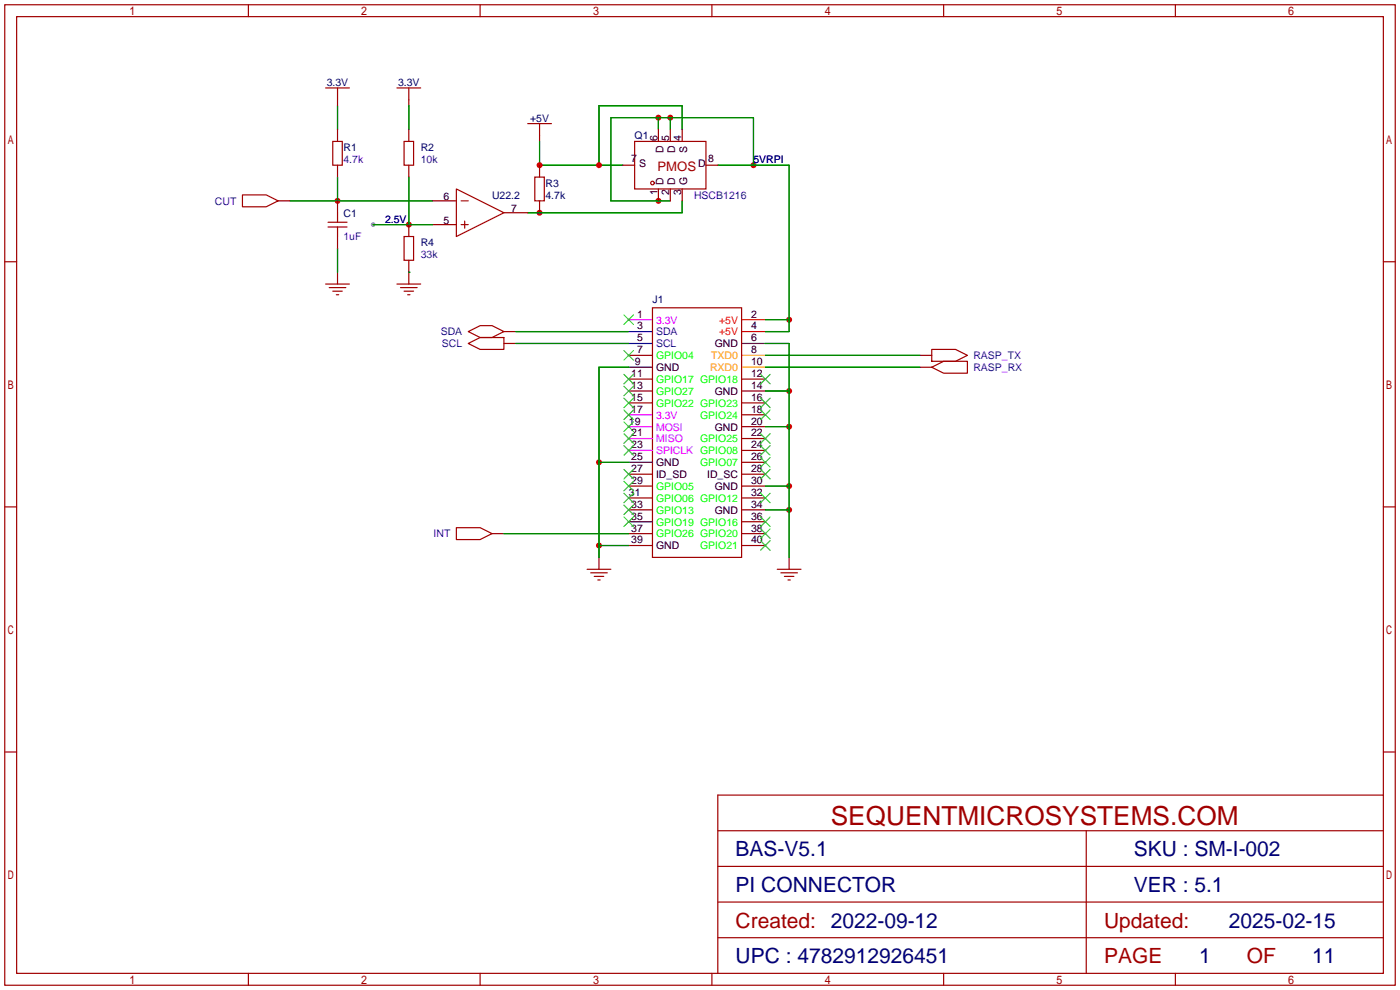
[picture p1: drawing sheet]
<svg xmlns="http://www.w3.org/2000/svg" width="299mm" height="212mm" viewBox="0 0 299 212" stroke-linecap="round" stroke-linejoin="round" font-family="sans-serif">
<circle cx="79.8" cy="48" r=".51" fill="#999"/>
<g fill="none" stroke="#a10000" stroke-width=".25">
<path d="M1 1h297.2v209.6h-297.2zM3.6 3.6h292.1v204.4h-292.1zM53.1 1v2.6M102.6 1v2.6M152.1 1v2.6M201.7 1v2.6M251.2 1v2.6M112.8 26.4h5.1M115.3 26.4v2.6M1 55.9h2.6M295.7 55.9h2.5M69.6 60.7h5.1"/>
<path d="M70.4 61.5h3.5M71.1 62.2h2.1M71.9 63h.5M100.1 70.9l2.5-1.3h2.6l2.5 1.3-2.5 1.2h-2.6zM100.1 73.4l2.5-1.3h5.1v2.6h-5.1zM139.4 65.8h19.1v53.3h-19.1zM199.1 74.7h5.1l2.6 1.2-2.6 1.3h-5.1zM199.1 78.5l2.6-1.3h5.1v2.6h-5.1zM1 108.3h2.6M97.5 112.8h5.1l2.6 1.2-2.6 1.3h-5.1zM295.7 108.3h2.5M125.5 121.7h5.1"/>
<path d="M126.2 122.4h3.6M127 123.2h2M127.8 124h.5M166.1 121.7h5.1M166.9 122.4h3.5M167.6 123.2h2.1M168.4 124h.5M1 160.7h2.6M153.4 177.5h142.3M232.2 177.5v30.5M295.7 160.7h2.5M295.7 169.9h-142.3v38.1"/>
<path d="M153.4 185.2h142.3M153.4 192.8h142.3M53.1 208v2.6M102.6 208v2.6M152.1 208v2.6M153.4 200.4h142.3M201.7 208v2.6M251.2 208v2.6"/>
</g>
<g fill="none" stroke="#870000" stroke-width=".25">
<path d="M115.3 29v1.2M72.1 58.2v2.5M107.7 70.9h2.5M107.7 73.4h2.5M134.4 75.9h5M196.6 75.9h2.5M196.6 78.5h2.5M134.4 86.1h5M134.4 83.6h5M134.4 81h5M158.5 91.2h5.1M158.5 88.6h5.1"/>
<path d="M158.5 86.1h5.1M158.5 83.6h5.1M158.5 81h5.1M158.5 98.8h5.1M158.5 96.3h5.1M158.5 93.7h5.1M105.2 114h2.5M128 119.1v2.6M134.4 116.6h5M134.4 114h5M134.4 109h5M134.4 106.4h5"/>
<path d="M134.4 103.9h5M134.4 101.3h5M158.5 116.6h5.1M158.5 114h5.1M158.5 111.5h5.1M158.5 109h5.1M158.5 106.4h5.1M158.5 103.9h5.1M158.5 101.3h5.1M168.7 119.1v2.6"/>
</g>
<path d="M134.4 91.2h5M134.4 96.3h5M134.4 93.7h5" fill="none" stroke="#90f" stroke-width=".25"/>
<g fill="none" stroke="#3c3" stroke-width=".25">
<path d="M133.3 74.9l2.1 2.1M133.3 67.3l2.1 2M135.4 74.9l-2.1 2.1M135.4 67.3l-2.1 2M133.3 90.2l2.1 2M133.3 87.6l2.1 2.1M133.3 85.1l2.1 2M133.3 82.5l2.1 2.1M133.3 80l2.1 2M133.3 95.2l2.1 2.1M133.3 92.7l2.1 2M135.4 90.2l-2.1 2"/>
<path d="M135.4 87.6l-2.1 2.1M135.4 85.1l-2.1 2M135.4 82.5l-2.1 2.1M135.4 80l-2.1 2M135.4 95.2l-2.1 2.1M135.4 92.7l-2.1 2M162.6 87.6l2 2.1M162.6 85.1l2 2M162.6 80l2 2M162.6 97.8l2 2M162.6 95.2l2 2.1M162.6 92.7l2 2"/>
<path d="M164.6 87.6l-2 2.1M164.6 85.1l-2 2M164.6 80l-2 2M164.6 97.8l-2 2M164.6 95.2l-2 2.1M164.6 92.7l-2 2M133.3 110.5l2.1 2M133.3 107.9l2.1 2.1M133.3 105.4l2.1 2M133.3 102.9l2.1 2M133.3 100.3l2.1 2.1M135.4 110.5l-2.1 2"/>
<path d="M135.4 107.9l-2.1 2.1M135.4 105.4l-2.1 2M135.4 102.9l-2.1 2M135.4 100.3l-2.1 2.1M162.6 115.6l2 2M162.6 113l2 2.1M162.6 110.5l2 2M162.6 105.4l2 2M162.6 100.3l2 2.1M164.6 115.6l-2 2M164.6 113l-2 2.1M164.6 110.5l-2 2"/>
<path d="M164.6 105.4l-2 2M164.6 100.3l-2 2.1"/>
</g>
<path d="M134.4 68.3h5M134.4 88.6h5" fill="none" stroke="#f0f" stroke-width=".25"/>
<path d="M158.5 78.5h5.1M158.5 75.9h5.1" fill="none" stroke="#f90" stroke-width=".25"/>
<path d="M134.4 78.5h5M134.4 98.8h5M134.4 111.5h5" fill="none" stroke="#000" stroke-width=".25"/>
<path d="M158.5 73.4h5.1" fill="none" stroke="#333" stroke-width=".25"/>
<path d="M134.4 73.4h5M134.4 70.9h5" fill="none" stroke="#00f" stroke-width=".25"/>
<path d="M158.5 70.9h5.1M158.5 68.3h5.1" fill="none" stroke="#f00" stroke-width=".25"/>
<path d="M72.1 37.8v5.1M115.3 30.2v5.1h17.8M145.8 27.7v-5.1h-17.8v12.7M62 42.9h30.5" fill="none" stroke="#008700" stroke-width=".25"/>
<g fill="#c00">
<circle cx="115.3" cy="35.3" r=".63"/>
<circle cx="128" cy="35.3" r=".63"/>
<circle cx="72.1" cy="42.9" r=".63"/>
<circle cx="168.7" cy="109" r=".63"/>
<circle cx="168.7" cy="103.9" r=".63"/>
<circle cx="168.7" cy="91.2" r=".63"/>
<circle cx="168.7" cy="83.6" r=".63"/>
<circle cx="128" cy="116.6" r=".63"/>
<circle cx="128" cy="98.8" r=".63"/>
<circle cx="161" cy="35.3" r=".63"/>
<circle cx="140.7" cy="42.9" r=".63"/>
<circle cx="140.7" cy="25.1" r=".63"/>
<circle cx="143.3" cy="25.1" r=".63"/>
<circle cx="168.7" cy="68.3" r=".63"/>
<circle cx="115.3" cy="45.5" r=".63"/>
<circle cx="87.4" cy="48" r=".63"/>
</g>
<g fill="none" stroke="#008700" stroke-width=".25">
<path d="M72.1 22.6v5.1M72.1 37.8v5.1M87.4 22.6v5.1M87.4 37.8v10.2M140.7 25.1v2.6M143.3 25.1v2.6M153.4 35.3h15.3v35.6h-5.1M161 35.3v-10.2h-30.4v17.8h12.7M62 42.9h30.5M72.1 53.1v5.1M79.8 48h12.7M87.4 58.2h.1"/>
<path d="M145.8 42.9v2.6h-33M110.2 73.4h24.2M110.2 70.9h24.2M134.4 78.5h-6.4v40.6M163.6 75.9h33M163.6 78.5h33M163.6 73.4h5.1v45.7M163.6 68.3h5.1M128 98.8h6.4M163.6 91.2h5.1M163.6 83.6h5.1M107.7 114h26.7"/>
<path d="M128 116.6h6.4M163.6 109h5.1M163.6 103.9h5.1"/>
</g>
<g fill="none" stroke="#870000" stroke-width=".25">
<path d="M72.1 21.3v1.3M72.1 27.7v2.5M72.1 35.3v2.5M87.4 21.3v1.3M87.4 27.7v2.5M87.4 35.3v2.5M115.3 35.3v2.5M133.1 35.3h2.5M140.7 27.7v2.5M143.3 27.7v2.5M145.8 27.7v2.5M150.9 35.3h2.5"/>
<path d="M59.4 42.9h2.6M72.1 42.9v2.6M72.1 50.5v2.6M87.4 48v2.5M87.4 55.6v5.1M92.5 42.9h5M92.5 48h5M107.7 45.5h5.1M115.3 42.9v2.6M140.7 40.4v2.5M143.3 40.4v2.5M145.8 40.4v2.5"/>
</g>
<g fill="none" stroke="#a10000" stroke-width=".25">
<path d="M69.6 18.8h5.1M72.1 18.8v2.5M84.8 18.8h5.1M87.4 18.8v2.5M71.1 30.2h2.1v5.1h-2.1zM86.4 30.2h2v5.1h-2zM114.3 37.8h2v5.1h-2zM135.6 30.2h15.3v10.2h-15.3zM51.8 41.7h5.1l2.5 1.2-2.5 1.3h-5.1zM70.1 48.5h4.1M70.1 47.5h4.1M72.1 45.5v2"/>
<path d="M72.1 48.5v2M86.4 50.5h2v5.1h-2zM97.5 40.4l10.2 5.1-10.2 5zM98.6 48h1.5M98.6 42.9h1.5M99.3 47.2v1.6M84.8 60.7h5.1M85.6 61.5h3.6M86.4 62.2h2M87.1 63h.5"/>
<circle cx="139.4" cy="39.1" r=".38"/>
</g>
<text font-size="5.6" fill="#a00000" x="177.5" y="176.4">SEQUENTMICROSYSTEMS.COM</text>
<g font-size="4.5" fill="#000080">
<text x="157.2" y="183">BAS-V5.1</text>
<text x="242.3" y="183">SKU : SM-I-002</text>
<text x="157.2" y="190.6">PI CONNECTOR</text>
<text x="242.3" y="190.6">VER : 5.1</text>
<text x="262.6" y="198.2">2025-02-15</text>
<text x="157.2" y="205.9">UPC : 4782912926451</text>
<text x="256.3" y="205.9">1</text>
<text x="280.5" y="205.9">11</text>
</g>
<g font-size="4.5" fill="#a00000">
<text x="157.2" y="198.2">Created: 2022-09-12</text>
<text x="236" y="198.2">Updated:</text>
<text x="236" y="205.9">PAGE</text>
<text x="266.4" y="205.9">OF</text>
</g>
<text font-size="2.8" fill="#a00000" x="140.5" y="36.7">PMOS</text>
<g font-size="2.2" fill="#000080">
<text x="69.8" y="18.3">3.3V</text>
<text x="85.1" y="18.3">3.3V</text>
<text x="113.3" y="26">+5V</text>
<text x="135.6" y="29.8">Q1</text>
<text x="73.4" y="32.3">R1</text>
<text x="89.9" y="32.3">R2</text>
<text x="116.6" y="39.9">R3</text>
<text x="73.4" y="46.3">C1</text>
<text x="105.2" y="42.5">U22.2</text>
<text x="116.6" y="42.5">4.7k</text>
<text x="89.9" y="52.6">R4</text>
<text x="139.4" y="64.8">J1</text>
</g>
<g font-size="2.2" fill="#00f">
<text x="73.4" y="34.9">4.7k</text>
<text x="89.9" y="34.9">10k</text>
<text x="161" y="34.9">5VRPI</text>
<text x="45.9" y="43.7">CUT</text>
<text x="82.3" y="47.6">2.5V</text>
<text x="148.3" y="42.5">HSCB1216</text>
<text x="73.4" y="51.4">1uF</text>
<text x="89.9" y="55.2">33k</text>
<text x="94.2" y="71.7">SDA</text>
<text x="140.2" y="71.7">SDA</text>
<text x="94.4" y="74.2">SCL</text>
<text x="140.2" y="74.2">SCL</text>
<text x="208" y="76.8">RASP_TX</text>
<text x="208" y="79.3">RASP_RX</text>
<text x="92.7" y="114.9">INT</text>
</g>
<g font-size="2.2">
<text x="134.9" y="34.6">7</text>
<text x="136.6" y="35.6">S</text>
<text x="140.5" y="30.1" transform="rotate(-90 140.5 30.1)">6</text>
<text x="141.8" y="32.8" transform="rotate(-90 141.8 32.8)">D</text>
<text x="143" y="30.1" transform="rotate(-90 143 30.1)">5</text>
<text x="144.3" y="32.8" transform="rotate(-90 144.3 32.8)">D</text>
<text x="145.6" y="30.1" transform="rotate(-90 145.6 30.1)">4</text>
<text x="146.9" y="32.7" transform="rotate(-90 146.9 32.7)">S</text>
<text x="149.2" y="35.6">D</text>
<text x="151.4" y="34.6">8</text>
<text x="140.5" y="41.8" transform="rotate(-90 140.5 41.8)">1</text>
<text x="141.8" y="39.4" transform="rotate(-90 141.8 39.4)">D</text>
<text x="143" y="41.8" transform="rotate(-90 143 41.8)">2</text>
<text x="144.3" y="39.4" transform="rotate(-90 144.3 39.4)">D</text>
<text x="145.6" y="41.8" transform="rotate(-90 145.6 41.8)">3</text>
<text x="146.9" y="39.4" transform="rotate(-90 146.9 39.4)">G</text>
<text x="94.8" y="42.7">6</text>
<text x="94.8" y="47.8">5</text>
<text x="109.2" y="45.3">7</text>
<text x="136.2" y="70.4">3</text>
<text x="136.2" y="67.9">1</text>
<text x="160.5" y="70.4">4</text>
<text x="160.5" y="67.9">2</text>
<text x="136.2" y="75.5">7</text>
<text x="136.2" y="73">5</text>
<text x="152.8" y="74.2">GND</text>
<text x="160.5" y="75.5">8</text>
<text x="160.5" y="73">6</text>
<text x="134.9" y="83.1">13</text>
<text x="134.9" y="80.6">11</text>
<text x="135.7" y="78">9</text>
<text x="140.2" y="79.3">GND</text>
<text x="160.5" y="83.1">14</text>
<text x="160.5" y="80.6">12</text>
<text x="160.5" y="78">10</text>
<text x="134.9" y="88.2">17</text>
<text x="134.9" y="85.7">15</text>
<text x="152.8" y="84.4">GND</text>
<text x="160.5" y="88.2">18</text>
<text x="160.5" y="85.7">16</text>
<text x="134.4" y="90.7">19</text>
<text x="134.9" y="95.8">23</text>
<text x="134.9" y="93.3">21</text>
<text x="152.8" y="92">GND</text>
<text x="160.5" y="90.7">20</text>
<text x="160.5" y="95.8">24</text>
<text x="160.5" y="93.3">22</text>
<text x="134.9" y="100.9">27</text>
<text x="134.9" y="98.4">25</text>
<text x="140.2" y="99.6">GND</text>
<text x="160.5" y="100.9">28</text>
<text x="160.5" y="98.4">26</text>
<text x="134.4" y="106">31</text>
<text x="134.9" y="103.4">29</text>
<text x="140.2" y="102.2">ID_SD</text>
<text x="151.1" y="102.2">ID_SC</text>
<text x="152.8" y="104.7">GND</text>
<text x="160.5" y="106">32</text>
<text x="160.5" y="103.4">30</text>
<text x="134.9" y="113.6">37</text>
<text x="134.9" y="111.1">35</text>
<text x="134.9" y="108.5">33</text>
<text x="152.8" y="109.8">GND</text>
<text x="160.5" y="113.6">38</text>
<text x="160.5" y="111.1">36</text>
<text x="160.5" y="108.5">34</text>
<text x="134.9" y="116.1">39</text>
<text x="140.2" y="117.4">GND</text>
<text x="160.5" y="116.1">40</text>
</g>
<g font-size="2.2" fill="#f0f">
<text x="140.2" y="69.1">3.3V</text>
<text x="140.2" y="89.5">3.3V</text>
</g>
<g font-size="2.2" fill="#f00">
<text x="153.7" y="71.7">+5V</text>
<text x="153.7" y="69.1">+5V</text>
</g>
<g font-size="2.2" fill="#0f0">
<text x="140.2" y="76.8">GPIO04</text>
<text x="140.2" y="81.8">GPIO17 GPIO18</text>
<text x="140.2" y="86.9">GPIO22 GPIO23</text>
<text x="140.2" y="84.4">GPIO27</text>
<text x="149.6" y="89.5">GPIO24</text>
<text x="149.6" y="94.5">GPIO25</text>
<text x="149.6" y="99.6">GPIO07</text>
<text x="140.2" y="107.2">GPIO06 GPIO12</text>
<text x="140.2" y="104.7">GPIO05</text>
<text x="140.2" y="112.3">GPIO19 GPIO16</text>
<text x="140.2" y="109.8">GPIO13</text>
<text x="140.2" y="114.9">GPIO26 GPIO20</text>
<text x="149.6" y="117.4">GPIO21</text>
</g>
<g font-size="2.2" fill="#f90">
<text x="152" y="76.8">TXD0</text>
<text x="151.8" y="79.3">RXD0</text>
</g>
<g font-size="2.2" fill="#90f">
<text x="140.2" y="92">MOSI</text>
<text x="140.2" y="94.5">MISO</text>
<text x="140.2" y="97.1">SPICLK GPIO08</text>
</g>
</svg>
